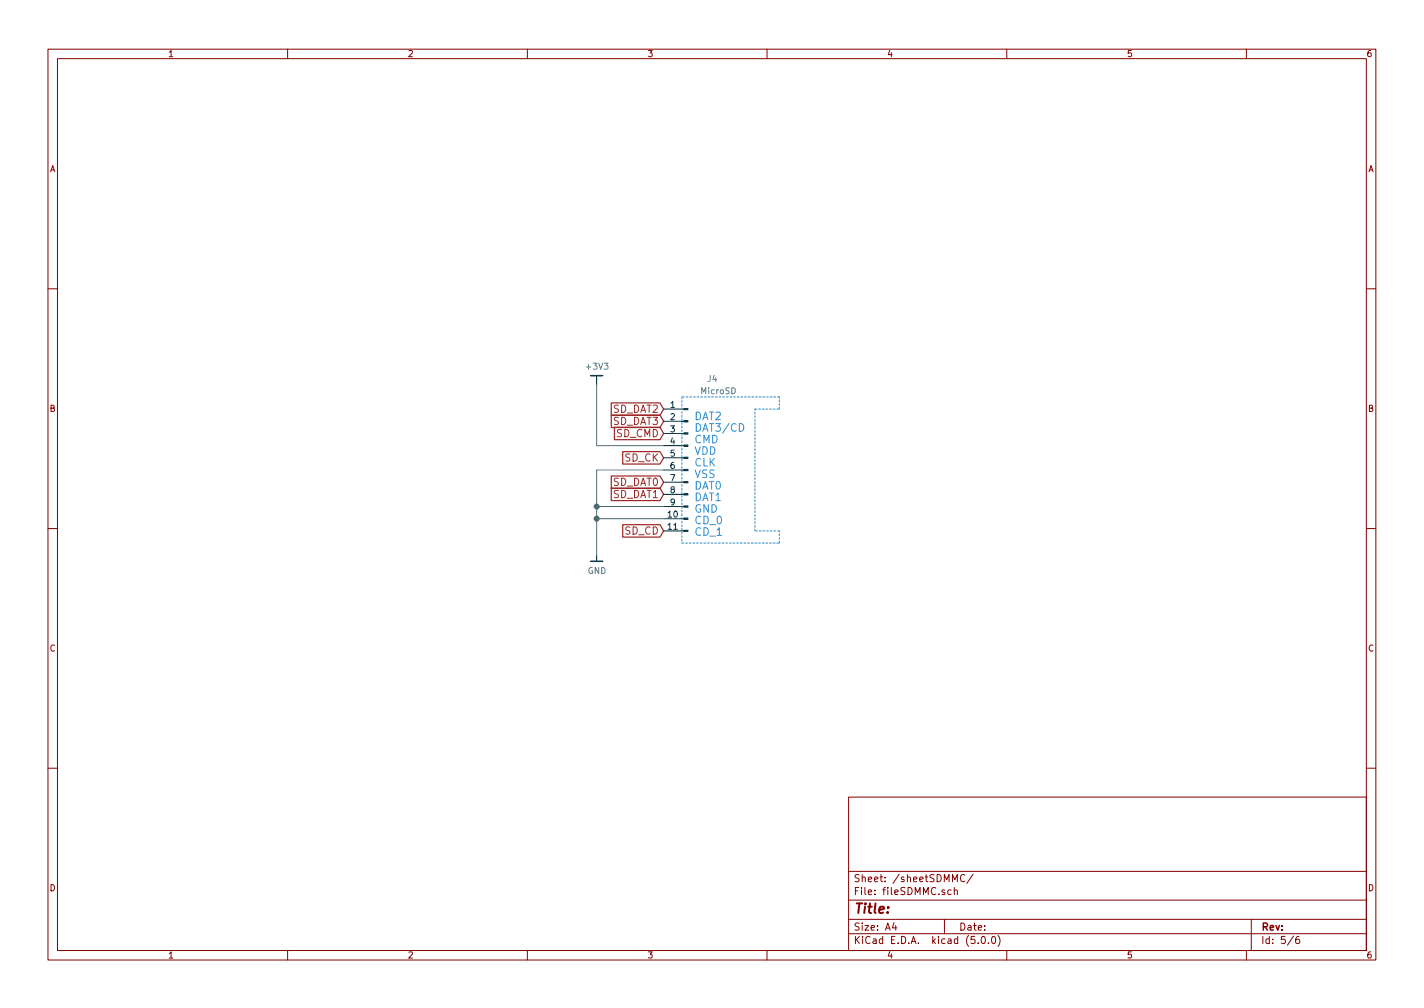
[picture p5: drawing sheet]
EESchema Schematic File Version 4
LIBS:bosonFrameGrabber-cache
EELAYER 26 0
EELAYER END
$Descr A4 11693 8268
encoding utf-8
Sheet 5 6
Title ""
Date ""
Rev ""
Comp ""
Comment1 ""
Comment2 ""
Comment3 ""
Comment4 ""
$EndDescr
Text GLabel 5450 3950 0    60   Input ~ 0
SD_DAT0
Text GLabel 5450 4050 0    60   Input ~ 0
SD_DAT1
Text GLabel 5450 3350 0    60   Input ~ 0
SD_DAT2
Text GLabel 5450 3450 0    60   Input ~ 0
SD_DAT3
Text GLabel 5450 3550 0    60   Input ~ 0
SD_CMD
Text GLabel 5450 3750 0    60   Input ~ 0
SD_CK
Text GLabel 5450 4350 0    60   Input ~ 0
SD_CD
$Comp
L bosonFrameGrabber:+3V3 #PWR049
U 1 1
P 4900 3150
F 0 "#PWR049" H 4900 3000 50  0001 C CNN
F 1 "+3V3" H 4903 3301 50  0000 C CNN
F 2 "" H 4900 3150 50  0001 C CNN
F 3 "" H 4900 3150 50  0001 C CNN
	1    4900 3150
	1    0    0    -1  
$EndComp
$Comp
L bosonFrameGrabber:GND #PWR050
U 1 1
P 4900 4550
F 0 "#PWR050" H 4900 4300 50  0001 C CNN
F 1 "GND" H 4903 4424 50  0000 C CNN
F 2 "" H 4800 4200 50  0001 C CNN
F 3 "" H 4900 4550 50  0001 C CNN
	1    4900 4550
	1    0    0    -1  
$EndComp
$Comp
L conn:Conn_01x11_Male J4
U 1 1
P 5650 3850
F 0 "J4" H 5450 4600 50  0000 C CNN
F 1 "MicroSD" H 5400 4500 50  0000 C CNN
F 2 "bosonFrameGrabber:1040310811" H 5650 3850 50  0001 C CNN
F 3 "~" H 5650 3850 50  0001 C CNN
F 4 " WM6357CT-ND" H 5650 3850 60  0001 C CNN "SN-DK"
F 5 "1040310811" H 0   0   50  0001 C CNN "PN"
	1    5650 3850
	-1   0    0    -1  
$EndComp
Wire Wire Line
	4900 3850 4900 4150
Wire Wire Line
	4900 4150 5450 4150
Text Notes 5700 4400 0    63   ~ 0
DAT2\nDAT3/CD\nCMD\nVDD\nCLK\nVSS\nDAT0\nDAT1\nGND\nCD_0\nCD_1\n
Wire Notes Line
	5600 3250 5600 4450
Wire Notes Line
	5600 4450 6400 4450
Wire Notes Line
	6400 4450 6400 4350
Wire Notes Line
	6400 4350 6200 4350
Wire Notes Line
	6200 4350 6200 3350
Wire Notes Line
	6200 3350 6400 3350
Wire Notes Line
	6400 3350 6400 3250
Wire Notes Line
	6400 3250 5600 3250
Wire Wire Line
	5450 3650 4900 3650
Wire Wire Line
	4900 3650 4900 3150
Wire Wire Line
	5450 3850 4900 3850
Connection ~ 4900 4150
Wire Wire Line
	4900 4150 4900 4250
Wire Wire Line
	5450 4250 4900 4250
Connection ~ 4900 4250
Wire Wire Line
	4900 4250 4900 4550
$EndSCHEMATC
